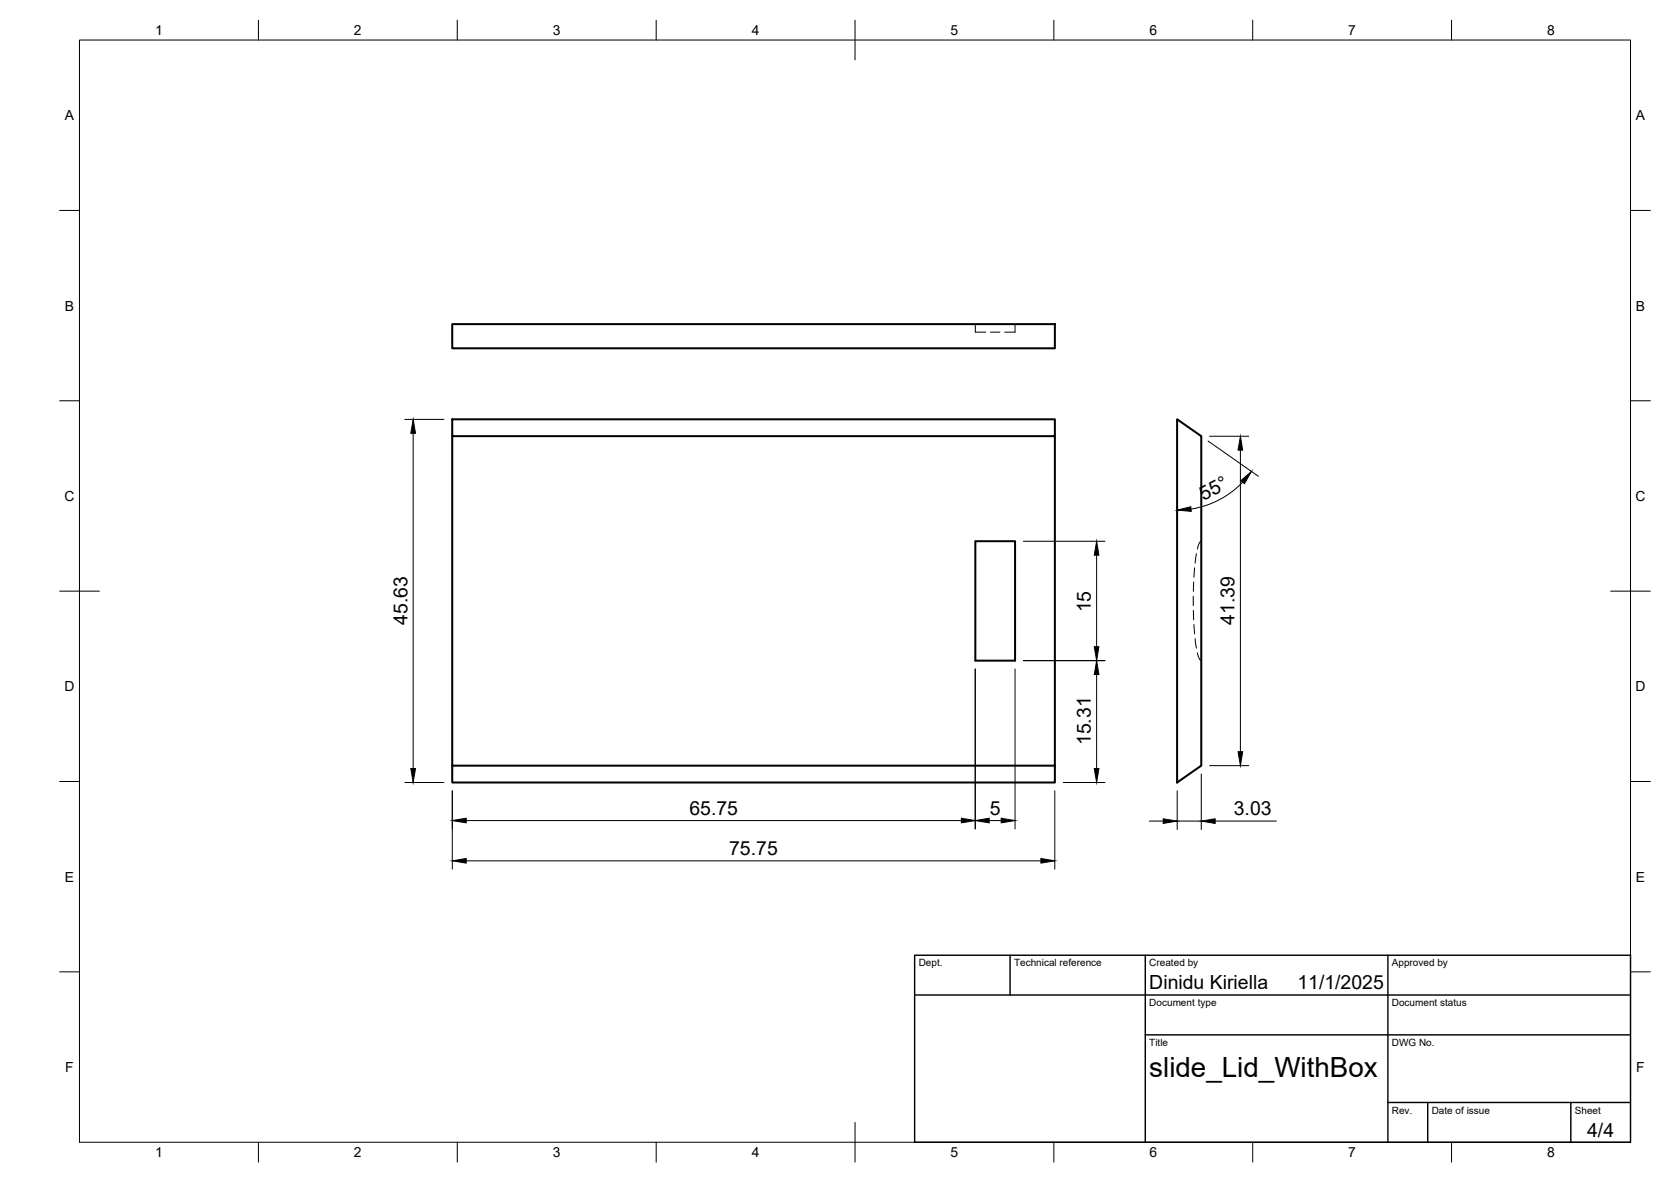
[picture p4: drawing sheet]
<svg xmlns="http://www.w3.org/2000/svg" width="420mm" height="297mm" viewBox="0 0 420 297" stroke-linecap="round" stroke-linejoin="round" font-family="sans-serif">
<!-- layer: Visible -->
<path d="M113.7 81.5h151.5v6h-151.5zM113.7 105.4h151.5v4.2h-151.5zM113.7 109.6v82.8h151.5v-82.8M296 105.4l6 4.2v82.8l-6 4.2zM245.2 136h10v30h-10zM113.7 192.4v4.2h151.5v-4.2" fill="none" stroke="#000" stroke-width=".51"/>
<!-- layer: Hidden -->
<path d="M245.2 81.5v2h2.7M249 83.5h2.4M255.2 81.5v2h-2.6M300.8 139.1l-.3 2.4M302 136l-.4 .4-.5 1.6M300 149.8v2.4M300.1 153.4v2.4M300.1 146.2v2.4M300.2 157l.2 2.3M300.4 142.7l-.2 2.4M300.5 160.5l.3 2.4M301.1 164l.5 1.6 .4 .4" fill="none" stroke="#000" stroke-width=".25"/>
<!-- layer: BORDER -->
<g fill="none" stroke="#000" stroke-width=".25">
<path d="M20 10.1h390v276.9h-390zM65 5.1v5M115 5.1v5M165 5.1v5M215 5.1v10M265 5.1v5M315 5.1v5M365 5.1v5M15 52.9h5M410 52.9h5M15 100.7h5M410 100.7h5"/>
<path d="M15 148.6h10M405 148.6h10M15 196.4h5M410 196.4h5M15 244.2h5M410 244.2h5M65 287v5M115 287v5M165 287v5M215 282.1v9.9M265 287v5M315 287v5"/>
<path d="M365 287v5"/>
</g>
<!-- layer: TITLEBLOCK -->
<path d="M230 240.1h180v46.9h-180zM230 250h180M254 240.1v9.9M288 240.1v46.9M349 240.1v46.9M288 260.1h122M349 277.1h61M359 277.1v9.9M395 277.1v9.9" fill="none" stroke="#000" stroke-width=".36"/>
<!-- layer: FD_Dimensions -->
<g fill="none" stroke="#000" stroke-width=".25">
<path d="M101.8 105.4h9.8M103.9 108.9v84.2M303.8 110.8l12.6 8.9M304.1 109.6h9.9M311.9 113.1v75.8M257.3 136h20.5M275.7 139.5v23M312.5 121.2a22.8 22.8 0 0 1-13 6.7M245.2 168.1v40.2M255.2 168.1v40.2M257.3 166h20.5M275.7 169.5v23.6"/>
<path d="M101.8 196.6h9.8M113.7 198.7v19.7M265.2 198.7v19.7M267.3 196.6h10.5M296 198.7v9.8M302 194.5v14M304.1 192.4h9.9M117.2 216.3h144.5M117.2 206.2h124.5M248.7 206.2h3M289 206.3h3.5M296 206.3h6"/>
<path d="M305.5 206.3h15.4"/>
</g>
<g fill="#000" stroke="#000" stroke-width=".25">
<path d="M103.9 105.4l.6 3.5h-1.2zM311.9 109.6l.6 3.5h-1.2zM275.7 136l.6 3.5h-1.2zM296 128.2l3.4-.9 .1 1.2zM312 120.8l2.7-2.3-1.8 3zM275.7 166l.6 3.5h-1.2zM275.1 162.5h1.2l-.6 3.5zM103.3 193.1h1.2l-.6 3.5zM275.1 193.1h1.2l-.6 3.5zM311.3 188.9h1.2l-.6 3.5zM113.7 216.3l3.5-.6v1.2zM113.7 206.2l3.5-.6v1.2z"/>
<path d="M241.7 205.6l3.5 .6-3.5 .6zM245.2 206.2l3.5-.6v1.2zM251.7 205.6l3.5 .6-3.5 .6zM261.7 215.7l3.5 .6-3.5 .6zM292.5 205.8l3.5 .5-3.5 .6zM302 206.3l3.5-.5v1.1z"/>
</g>
<text font-size="7" x="289" y="270.6">slide_Lid_WithBox</text>
<g font-size="4.9">
<text x="302.6" y="126" transform="rotate(-28 302.6 126)">55°</text>
<text x="274.3" y="153.9" transform="rotate(-90 274.3 153.9)">15</text>
<text x="102.4" y="157.1" transform="rotate(-90 102.4 157.1)">45.63</text>
<text x="310.4" y="157.1" transform="rotate(-90 310.4 157.1)">41.39</text>
<text x="274.3" y="187.3" transform="rotate(-90 274.3 187.3)">15.31</text>
<text x="173.4" y="204.8">65.75</text>
<text x="248.9" y="204.8">5</text>
<text x="310.2" y="204.9">3.03</text>
<text x="183.3" y="214.9">75.75</text>
<text x="289" y="248.5">Dinidu Kiriella</text>
<text x="326.2" y="248.5">11/1/2025</text>
<text x="399.1" y="285.7">4/4</text>
</g>
<g font-size="3.5">
<text x="39" y="8.8">1</text>
<text x="89" y="8.8">2</text>
<text x="139" y="8.8">3</text>
<text x="189" y="8.8">4</text>
<text x="239" y="8.8">5</text>
<text x="289" y="8.8">6</text>
<text x="339" y="8.8">7</text>
<text x="389" y="8.8">8</text>
<text x="16.3" y="30.2">A</text>
<text x="411.3" y="30.2">A</text>
<text x="16.3" y="78">B</text>
<text x="411.3" y="78">B</text>
<text x="16.2" y="125.9">C</text>
<text x="411.2" y="125.9">C</text>
<text x="16.2" y="173.7">D</text>
<text x="411.2" y="173.7">D</text>
<text x="16.3" y="221.6">E</text>
<text x="411.3" y="221.6">E</text>
<text x="16.4" y="269.4">F</text>
<text x="411.4" y="269.4">F</text>
<text x="39" y="290.8">1</text>
<text x="89" y="290.8">2</text>
<text x="139" y="290.8">3</text>
<text x="189" y="290.8">4</text>
<text x="239" y="290.8">5</text>
<text x="289" y="290.8">6</text>
<text x="339" y="290.8">7</text>
<text x="389" y="290.8">8</text>
</g>
<g font-size="2.5">
<text x="231" y="242.9">Dept.</text>
<text x="255" y="242.9">Technical reference</text>
<text x="289" y="242.9">Created by</text>
<text x="350" y="242.9">Approved by</text>
<text x="289" y="252.8">Document type</text>
<text x="350" y="252.8">Document status</text>
<text x="289" y="262.9">Title</text>
<text x="350" y="262.9">DWG No.</text>
<text x="350" y="279.9">Rev.</text>
<text x="360" y="279.9">Date of issue</text>
<text x="396" y="279.9">Sheet</text>
</g>
</svg>
